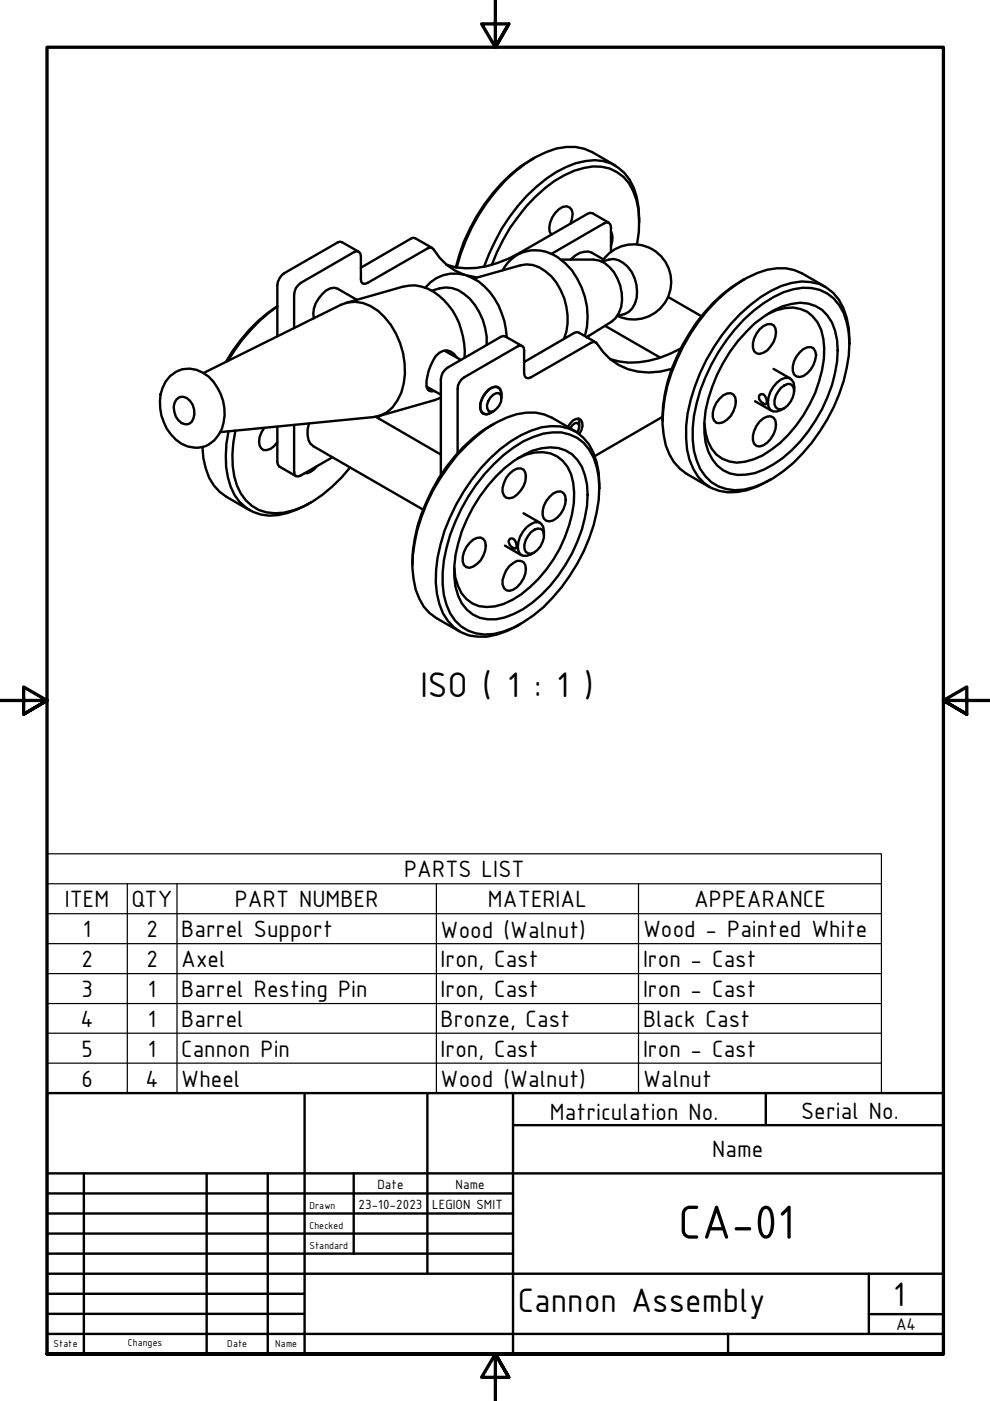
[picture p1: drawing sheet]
<svg xmlns="http://www.w3.org/2000/svg" width="210mm" height="297mm" viewBox="0 0 210 297" stroke-linecap="round" stroke-linejoin="round" font-family="sans-serif">
<!-- layer: Visible (ISO) -->
<g fill="none" stroke="#000" stroke-width=".51">
<path d="M113.3 33.5a35.3 35.3 0 0 0-14.9 17.7l-1.8 5.5M130.5 35.1l-5-2.9a10.7 10.7 0 0 0-9.7 0 30.4 30.4 0 0 0-12.5 10.7 41.1 41.1 0 0 0-6.5 13.8M76.1 53.4l-4-2.2-11.9 6.8a3.5 3.5 0 0 0-1.4 2.4v10.9M91.6 52.6l-4-2.2-11.1 6.4M98.5 58.3a12.3 12.3 0 0 1-6.6-5.5l-.3-.2-.5-.1-.5 .2-12.7 7.3-.6 .2-.4-.1-.3-.4-.1-5.4-.1-.6-.3-.3-.5-.1-.5 .2-11.3 6.5a3 3 0 0 0-1.4 2.5v7.1M99.1 58.4l2.1 .5M100.5 59l9.9-2.8a5.8 5.8 0 0 1 5.2 1.3 12.8 12.8 0 0 1 4 14.4M106.6 57.3a7.9 7.9 0 0 1 11.6-2.8 15.6 15.6 0 0 1 5.8 16.7M118.9 55h7a5.9 5.9 0 0 1 5 4.1 7.9 7.9 0 0 1-.4 8.4l-.9 .7-5.2 3.3M121 47.4l.3-1.1a1.78 1.78 0 0 0-1.2-2.6 4.2 4.2 0 0 0-3.5 3.5l-.1 1v.9l.4 .7M127.6 55.5l1.5-.5a4.1 4.1 0 0 1 4 1.6 7.6 7.6 0 0 1 .9 8.8l-.7 .8-.9 .4-1.5 .4M127.6 55.5a8 8 0 0 1 10.7-2.6 8 8 0 0 1 3.1 10.6 8 8 0 0 1-10.5 3.5"/>
<path d="M127.9 55l-2.4-1.4a4 4 0 0 0-4.5 1.4M129.1 47.2l-3.5-2-.5-.1-14.7 8.4a20.7 20.7 0 0 1-13.8 3.2l-1.9-.6M129.5 53.4v-5.2l-.1-.6-.3-.4h-.4l-.6 .2-11.2 6.4M129.5 49.1a3.6 3.6 0 0 1 0 3M135.1 51.8a20 20 0 0 0-.9-11.3 8.6 8.6 0 0 0-10.4-4.9 21.3 21.3 0 0 0-10.3 6.1 38 38 0 0 0-9.2 14.5M135.5 47.2a14.7 14.7 0 0 0-3.1-10.5 8.5 8.5 0 0 0-8.3-2.6 20.6 20.6 0 0 0-10.4 5.5 40.2 40.2 0 0 0-11.1 17M157.8 59.2a36.7 36.7 0 0 0-17.2 26.8l-.1 2.4M36.1 79.7a6 6 0 0 1 8.2 .2 10.4 10.4 0 0 1 2.8 11 5.8 5.8 0 0 1-5.8 4 8 8 0 0 1-6.6-5.4 9.7 9.7 0 0 1 .4-8.6zM43.1 79.1l29.2-14.5a7.9 7.9 0 0 1 9.2 2.6 16.5 16.5 0 0 1 3.6 16 7.4 7.4 0 0 1-6 5.2l-32.4 3.2M48.3 76.6a38.1 38.1 0 0 1 10.5-11.7 33.7 33.7 0 0 0-10.9 11.9M73.3 64.2l12-3.4a8.8 8.8 0 0 1 8.8 2.8 15.6 15.6 0 0 1 4.4 12.3M75.6 63.5l-4-2.3a2.82 2.82 0 0 0-3.3 1.1 5.7 5.7 0 0 0-1.8 5.2"/>
<path d="M90.2 61a8.1 8.1 0 0 1 11.3-1.3 15.6 15.6 0 0 1 5.9 11.8M91.5 61.6a6.7 6.7 0 0 1 8.1 1.8 13.4 13.4 0 0 1 3.6 9.7M94.2 74.3l3.5 2M96.8 75.8a2.5 2.5 0 0 0-2.1-1.5 2.5 2.5 0 0 0-2.3 1.2 10 10 0 0 0-1.8 6.8l.3 .5 .5 .2 .7-.1M110.7 73.4l-4-2.2-.5 .2-11.3 6.6a3 3 0 0 0-1.4 2.4v20.4M124.9 71.2l-.4 .4M126.3 72.6l-4-2.2-.6 .2-10.6 6.2M128.3 69.1l11.7 6.7M141.7 63l7 4M142.4 78.2a13.4 13.4 0 0 1-14.5-3.5l-1.3-1.9-.4-.2-.4-.1-13.2 7.5-.6 .2-.4-.1-.3-.4-.2-.5v-5.5l-.4-.3-.5-.1-11.8 6.7a3 3 0 0 0-1.4 2.5v13.6M144.3 73.9a20 20 0 0 1-13.1 2.7l-1.9-.5M157.7 67.7a21.3 21.3 0 0 1 12.5-6.7 8.7 8.7 0 0 1 9.3 7.3 25.3 25.3 0 0 1-1.6 15.3 36.7 36.7 0 0 1-13.9 17.7 15.9 15.9 0 0 1-8.2 2.6 8.5 8.5 0 0 1-8.1-6.3 20.7 20.7 0 0 1 0-12.1 39.4 39.4 0 0 1 10-17.8z"/>
<path d="M160 68.6a16.6 16.6 0 0 1 9.7-4.4 7.4 7.4 0 0 1 7.3 5.9 21.9 21.9 0 0 1-1.5 14.1 29.1 29.1 0 0 1-13.5 15.4 10.6 10.6 0 0 1-7.3 .8 9 9 0 0 1-5.3-8.7 29 29 0 0 1 5.3-17.1l1.7-2.2zM161 69.8a2.36 2.36 0 0 1 3-.9 3.6 3.6 0 0 1-.6 4.6 2.81 2.81 0 0 1-3 1.4 2.52 2.52 0 0 1-.5-3.2zM162.8 66.6a8.9 8.9 0 0 1 8.3-.5 7.9 7.9 0 0 1 3.5 5.7 24.3 24.3 0 0 1-4.2 16.2 22.6 22.6 0 0 1-10.6 9.4 7.3 7.3 0 0 1-7.9-1 9.8 9.8 0 0 1-2.5-6.6M164 78.2l3.6 2M169.5 74.7a2.27 2.27 0 0 1 3-.9l.3 .7a4.9 4.9 0 0 1-1.7 4.7 1.8 1.8 0 0 1-2.8 .2 4.2 4.2 0 0 1 1.2-4.7zM175 60.8l-4.9-2.8a10.5 10.5 0 0 0-9.6-.1 33.1 33.1 0 0 0-15.7 15.6 33.6 33.6 0 0 0-4.3 16.3 13.4 13.4 0 0 0 3.6 9.6l1.4 1 5 2.9M180.1 72.9a14.8 14.8 0 0 0-3.4-10.8 8.5 8.5 0 0 0-6.8-2.4 18.4 18.4 0 0 0-10.8 4.9 39.3 39.3 0 0 0-13.6 25.7 16.2 16.2 0 0 0 2.5 10.8 9.3 9.3 0 0 0 10.4 2.8l2.1-.7 2.9-1.6M37.5 84.6a1.83 1.83 0 0 1 2.8 .3 3.8 3.8 0 0 1 .3 4.6 1.83 1.83 0 0 1-2.8-.4 3.8 3.8 0 0 1-.3-4.5zM42.9 94.8a14.9 14.9 0 0 0 2.4 8.1l1.2 1.4 1.5 1 5 2.9M48.5 91.4a19.5 19.5 0 0 0 1.2 13.6 9.1 9.1 0 0 0 11.3 3.8l2.1-.8 2.8-1.5M49.9 91.3a18.9 18.9 0 0 0 1.2 13.3 8.4 8.4 0 0 0 9.1 4.1 22.7 22.7 0 0 0 12.2-7.4l1.8-2.2M56 90.7a3.9 3.9 0 0 0-.6 4.3 1.92 1.92 0 0 0 2.7-.4l.7-.8"/>
<path d="M58.8 90.5v7.5l.1 .5 .3 .4 3.5 2.1M62.4 90.1v9.9l.3 1h.5l.6-.2 6.7-3.8M65.5 89.8a5 5 0 0 0 .3 4.2l.6 .6 23.3 13.5M67.2 98.9a3.1 3.1 0 0 1-2.6 1.4M79.7 88.4l13.8 8M80.5 88.2l-.2 .5M90.4 82l3.1 1.7M93.5 84.3l-1.3 .5-12 3.5M102.2 87.5l.3 .2M103.9 84.3l.7-.6 .6-.3h.6a1.94 1.94 0 0 1 .1 2.6l-1.3 1.2-.5 .1-.5-.2a2.27 2.27 0 0 1 .3-2.8zM104.7 98.4a23.7 23.7 0 0 1 10.5-6.5 8.8 8.8 0 0 1 10.7 5.1 18.9 18.9 0 0 1 .6 11.7 38.3 38.3 0 0 1-13.4 21.8 18 18 0 0 1-10.4 4 8.6 8.6 0 0 1-8-6.2 24 24 0 0 1 .7-14.9 39.2 39.2 0 0 1 9.3-15zM104.8 89.8a33.8 33.8 0 0 0-14.4 16.6 31.5 31.5 0 0 0-3 13.4"/>
<path d="M105.3 82l.4 .2M106.3 84.1v-.9l-.3-.7-.4-.4a2.65 2.65 0 0 0-2.9 1.5 3.4 3.4 0 0 0-.3 4.1l.6 .2 .7-.2 .8-.4M106.3 84.4a1.94 1.94 0 0 0-1-2.4 3.2 3.2 0 0 0-2.8 2 3.3 3.3 0 0 0-.3 3.4l.5 .3 .6 .1 1.5-.7M109.7 97.2a8.7 8.7 0 0 1 8.4-.4 7.6 7.6 0 0 1 3.4 5.6 23.7 23.7 0 0 1-2.8 13.9 26.8 26.8 0 0 1-10.1 10.9 9.9 9.9 0 0 1-7.1 1.3 6.6 6.6 0 0 1-4.4-4.3l-.6-1.8-.2-2M120.4 90.5a2.53 2.53 0 0 1 2.3-1.7 1.73 1.73 0 0 1 .6 2.4l-.5 .8M120.9 90.9l.4-.7 .5-.4 .5-.2a1.27 1.27 0 0 1 .1 2.1M122 91.4l-5-2.8a10.5 10.5 0 0 0-9.5-.1 31.9 31.9 0 0 0-14.2 12.9 36.5 36.5 0 0 0-5.9 19 13.7 13.7 0 0 0 3.7 9.6l1.4 1 5 2.9M122.6 88.8l.2 1.6M140.5 88.4l-14.4 8.3M140.5 88.4v.8M152.6 84.5a2.15 2.15 0 0 1 2.9-.8 3.2 3.2 0 0 1 0 3.5 4.2 4.2 0 0 1-2.9 2.5l-.7-.1a2.52 2.52 0 0 1-.5-3.1l.5-1.1zM160.1 85.1l3.5 2"/>
<path d="M161 83.9l.2-.3a1.27 1.27 0 0 1 1.4 1.6v.3l-.2 .2a1.67 1.67 0 0 1-1.4-1.8zM161 89.4a2.23 2.23 0 0 1 3-.8 3.2 3.2 0 0 1 0 3.5 4.4 4.4 0 0 1-3 2.6l-.6-.2a2.52 2.52 0 0 1-.5-3.1zM165.6 82.2l1.4-.8 .6 .1a2.09 2.09 0 0 1 .5 2.8 3.9 3.9 0 0 1-2.5 2.5l-.6-.1a2.01 2.01 0 0 1-.5-2.8zM168.4 82.9v-.8a1.74 1.74 0 0 0-.8-1.8 1.74 1.74 0 0 0-2 .1 5.7 5.7 0 0 0-2.7 5.8 1.66 1.66 0 0 0 2.7 .7l.7-.4M99.6 115.1a2.15 2.15 0 0 1 2.9-.8 3.2 3.2 0 0 1 0 3.5 4.5 4.5 0 0 1-2.9 2.6l-.7-.1a2.52 2.52 0 0 1-.5-3.2l.5-1.1zM105.2 101a22.5 22.5 0 0 1 7.7-5.4 8.9 8.9 0 0 1 8.4 .7 9.5 9.5 0 0 1 3.2 6.4 27.5 27.5 0 0 1-4.6 17 26.5 26.5 0 0 1-10.9 10.5 9.1 9.1 0 0 1-8.7 .1 8.5 8.5 0 0 1-3.7-5.9 25 25 0 0 1 3.7-16.8l1.4-2.3 1.7-2.3zM107.1 115.7l3.5 2M108 100.4a2.33 2.33 0 0 1 3-.8 3.6 3.6 0 0 1-.6 4.5l-.8 .8a1.67 1.67 0 0 1-1.7 .7 1.67 1.67 0 0 1-1.3-1.3 5.6 5.6 0 0 1 1.4-3.9zM108.1 114.2a1.28 1.28 0 0 1 1.4 1.6l-.2 .5h-.1a1.53 1.53 0 0 1-1.3-1.8zM111 108.8l3.6 2.1M112.5 112.9a1.71 1.71 0 0 1 2.6-.5 3.9 3.9 0 0 1-2.6 5l-.5-.1a2.01 2.01 0 0 1-.6-2.8zM115.3 113.5l-.1-1.8a1.57 1.57 0 0 0-2.6-.6 5.6 5.6 0 0 0-2.7 5.7 1.66 1.66 0 0 0 2.7 .7l.7-.4"/>
<path d="M116.5 105.3a2.15 2.15 0 0 1 2.9-.8 3.2 3.2 0 0 1 0 3.5 4.2 4.2 0 0 1-2.9 2.5l-.7-.1a2.46 2.46 0 0 1-.5-3.2l.5-1zM127.1 103.5a16.5 16.5 0 0 0-2.3-9.3 9.2 9.2 0 0 0-10-3.6 25.9 25.9 0 0 0-12.9 8.7 39.7 39.7 0 0 0-9.4 21.7 17.9 17.9 0 0 0 1.4 9 8.9 8.9 0 0 0 9.4 5 18.9 18.9 0 0 0 7.1-2.7M108 120l.8-.6a1.55 1.55 0 0 1 1.8-.4 1.55 1.55 0 0 1 .9 1.6 5 5 0 0 1-3.5 4.7 1.7 1.7 0 0 1-1.4-2.3l.7-2z"/>
</g>
<!-- layer: Symbol (ISO) -->
<g fill="none" stroke="#000" stroke-width=".25">
<path d="M10 187.4v-6.4h176.9v6.4M10 187.4h176.9v6.3M10 187.4v44.4h176.9v-38.1M10 193.7h176.9M27 187.4v44.4M37.5 187.4v44.4M92.5 187.4v44.4M135.4 187.4v44.4M10 200.1h176.9M10 206.4h176.9M10 212.8h176.9M10 219.1h176.9"/>
<path d="M10 225.4h176.9"/>
</g>
<!-- layer: Border (ISO) -->
<path d="M105 0v10l-2.9-4.9h5.8l-2.9 4.9 2.9-4.9M0 148.5h10l-5-2.8v5.7l5-2.9-5 2.9M210 148.5h-10l5-2.8v5.7l-5-2.9 5 2.9M10 287.1v-277.1h190v277.1h-190h190M107.9 292l-2.9-4.9 2.9 4.9h-5.8l2.9-4.9v9.9" fill="none" stroke="#000" stroke-width=".7"/>
<!-- layer: Title (ISO) -->
<g fill="none" stroke="#000" stroke-width=".51">
<path d="M10 231.8h190v55.3h-190zM64.6 231.8v55.3M90.6 231.8v38.3M108.8 238.6h91.2M108.8 231.8v55.3M162.4 231.8v6.8M10 253h98.8M10 257.3h98.8M10 248.8h190M17.8 248.8v38.3M43.8 248.8v38.3M56.8 248.8v38.3"/>
<path d="M75 248.8v17M10 261.5h98.8M10 265.8h98.8M10 270.1h190M10 274.3h54.6M10 278.6h54.6M184.2 278.6h15.8M184.2 270.1v12.7M10 282.8h190M154.4 282.8v4.3"/>
</g>
<text font-size="10.9" x="143.8" y="262.6">CA-01</text>
<text font-size="8.1" x="89.2" y="147.7">ISO ( 1 : 1 )</text>
<g font-size="7.7">
<text x="109.8" y="278.2">Cannon Assembly</text>
<text x="189.4" y="276.8">1</text>
</g>
<g font-size="5.4">
<text x="85.7" y="185.9">PARTS LIST</text>
<text x="13.8" y="192.3">ITEM</text>
<text x="27.9" y="192.3">QTY</text>
<text x="49.8" y="192.3">PART NUMBER</text>
<text x="103.4" y="192.3">MATERIAL</text>
<text x="147.2" y="192.3">APPEARANCE</text>
<text x="17.6" y="198.6">1</text>
<text x="31.1" y="198.6">2</text>
<text x="38.4" y="198.6">Barrel Support</text>
<text x="93.4" y="198.8">Wood (Walnut)</text>
<text x="136.3" y="198.6">Wood - Painted White</text>
<text x="17.3" y="205">2</text>
<text x="31.1" y="205">2</text>
<text x="38.4" y="205">Axel</text>
<text x="93.4" y="205">Iron, Cast</text>
<text x="136.3" y="205">Iron - Cast</text>
<text x="17.3" y="211.3">3</text>
<text x="31.4" y="211.3">1</text>
<text x="38.4" y="211.3">Barrel Resting Pin</text>
<text x="93.4" y="211.3">Iron, Cast</text>
<text x="136.3" y="211.3">Iron - Cast</text>
<text x="17.1" y="217.7">4</text>
<text x="31.4" y="217.7">1</text>
<text x="38.4" y="217.7">Barrel</text>
<text x="93.4" y="217.7">Bronze, Cast</text>
<text x="136.3" y="217.7">Black Cast</text>
<text x="17.3" y="224">5</text>
<text x="31.4" y="224">1</text>
<text x="38.4" y="224">Cannon Pin</text>
<text x="93.4" y="224">Iron, Cast</text>
<text x="136.3" y="224">Iron - Cast</text>
<text x="17.3" y="230.4">6</text>
<text x="30.9" y="230.4">4</text>
<text x="38.4" y="230.4">Wheel</text>
<text x="93.4" y="230.6">Wood (Walnut)</text>
<text x="136.3" y="230.4">Walnut</text>
<text x="116.6" y="237.5">Matriculation No.</text>
<text x="169.9" y="237.3">Serial No.</text>
<text x="151" y="245.3">Name</text>
</g>
<text font-size="3.9" x="190" y="282">A4</text>
<g font-size="3">
<text x="76" y="256.3">23-10-2023</text>
<text x="80" y="252">Date</text>
<text x="91.6" y="256.3">LEGION SMIT</text>
<text x="96.6" y="252">Name</text>
</g>
<g font-size="2.3">
<text x="65.6" y="256.3">Drawn</text>
<text x="65.6" y="260.5">Checked</text>
<text x="65.6" y="264.8">Standard</text>
<text x="11.4" y="285.7">State</text>
<text x="27.1" y="285.4">Changes</text>
<text x="48.2" y="285.7">Date</text>
<text x="58.4" y="285.7">Name</text>
</g>
</svg>
